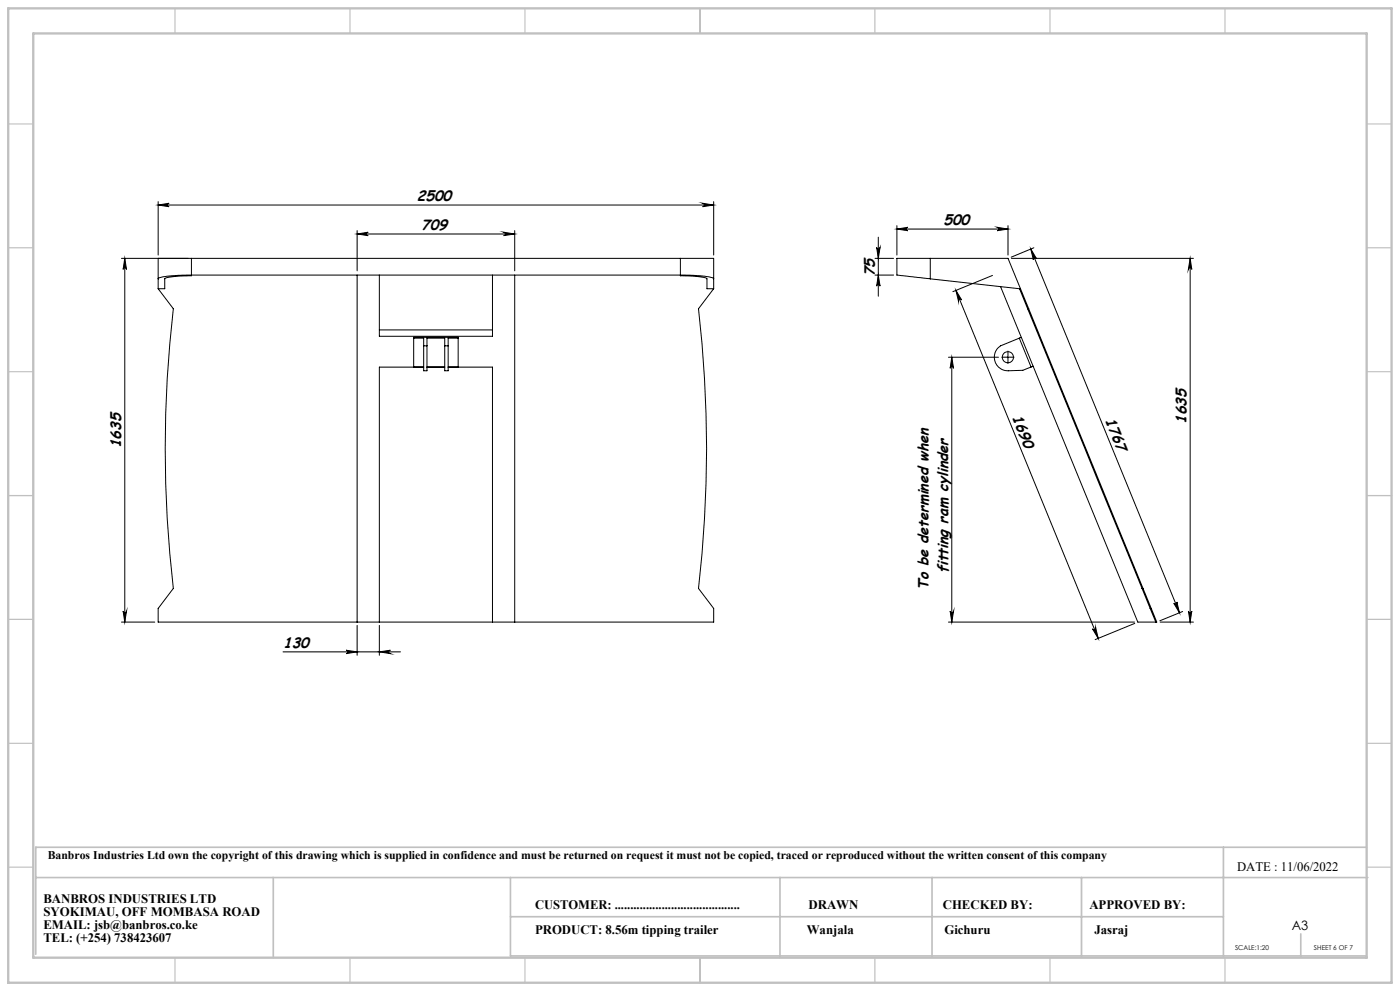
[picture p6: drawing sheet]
<svg xmlns="http://www.w3.org/2000/svg" width="420mm" height="297mm" viewBox="0 0 420 297" stroke-linecap="round" stroke-linejoin="round" font-family="sans-serif">
<g fill="none" stroke="#000" stroke-width=".3">
<path d="M36.4 77.4h20M37.4 77.4l.6 3.3a.51 .51 0 0 0-.6-.5 .51 .51 0 0 0-.5 .5zM37.4 77.4v109M47.4 60.4v16M47.4 61.5h166.7M47.4 61.5l3.3-.6a.51 .51 0 0 0-.4 .5 .51 .51 0 0 0 .4 .5zM57.4 77.4h-10v9.1M57.4 77.4v5.3l-5 .2-2.6 .4-.4 .3v2.9h-2M57.4 77.4h146.7M107.1 70.1l3.4-.5a.51 .51 0 0 0-.5 .5 .51 .51 0 0 0 .5 .5zM107.1 69.1v12.1M107.1 70.1h47.3"/>
<path d="M151.1 69.6l3.3 .5-3.3 .5a.51 .51 0 0 0 .5-.5 .51 .51 0 0 0-.5-.5zM154.4 69.1v12.1M204.1 77.4v5.3l5.6 .2a3.4 3.4 0 0 1 2.4 .7v2.9h2M204.1 77.4h10v9.1M210.8 60.9l3.3 .6-3.3 .4a.51 .51 0 0 0 .5-.5 .51 .51 0 0 0-.5-.5zM214.1 60.4v16M262.5 77.4h5.6M263 74.2a.51 .51 0 0 0 .5 .4 .51 .51 0 0 0 .5-.4l-.5 3.2zM263.5 71.1v17.7M269.1 67.6v8.8M269.1 68.6h33.3M269.1 68.6l3.3-.5a.51 .51 0 0 0-.5 .5 .51 .51 0 0 0 .5 .5z"/>
<path d="M279.1 77.4h-10v5l10 1.2M279.1 77.4h23.3l6.2 15.1M279.1 77.4v6.2M299.1 68.1l3.3 .5-3.3 .5a.51 .51 0 0 0 .5-.5 .51 .51 0 0 0-.5-.5zM302.4 67.6v8.8M303.4 77.4h54.6M309.2 74.6l44.6 109.1M309.2 74.6l1.7 2.9a.5 .5 0 0 0-.6-.3 .5 .5 0 0 0-.3 .7zM310.2 74.3l-6.8 2.8M357 77.4v109M357 77.4l.5 3.3a.51 .51 0 0 0-.5-.5 .51 .51 0 0 0-.5 .5zM47.4 83.6a8 8 0 0 1 4.9-1l3.7-.2h149.6l5.2 .3a5.3 5.3 0 0 1 3.3 .9"/>
<path d="M47.4 86.5l4.6 6a362 362 0 0 0 0 83.9l-4.6 5.9v4.1h166.7v-4.1l-4.6-5.9a362 362 0 0 0 0-83.9l4.6-6M107.1 82.4v104M113.8 82.4v18.4h33.9v-18.4M113.8 98.9h33.9M154.4 82.4v104M262.5 82.4h5.6M263.5 82.4l.5 3.4a.51 .51 0 0 0-.5-.5 .51 .51 0 0 0-.5 .5zM279.1 83.6l26.8 2.9M286.8 87l1.7 2.9a.51 .51 0 0 0-.6-.2 .51 .51 0 0 0-.4 .6zM286.8 87l42.7 104.3M297.7 82.5l-11.8 4.9M300.2 85.9l41.1 100.5h5.7l-1.6-4.1"/>
<path d="M305.9 86.5h.2M305.9 86.5l2.4 6M308.3 92.5l34.3 83.9M308.3 92.5h.3M308.6 92.5l34.3 83.9M124.1 110v-8.9h13.3v8.9M124.1 101.3h3v2.3M127.1 103.6v7.5h1v-7.5M127.1 110h-13.3v76.4M127.1 103.6h1M128.1 110h5.3M128.1 103.6v-2.3h5.3v2.3"/>
<path d="M133.4 103.6v7.5h1v-7.5M133.4 103.6h1M134.4 110h13.3v76.4M137.4 101.3h-3v2.3M284.6 107.1h14.9M285.5 107.1l.6 3.3a.51 .51 0 0 0-.5-.5 .51 .51 0 0 0-.6 .5zM285.5 107.1v79.3M302.2 107.1h.3M302.4 106.9v.3M305.8 101.3l3.5 8.7M306.4 101.1l-6.2 2.5a4.1 4.1 0 0 0-1.7 4.7 4.1 4.1 0 0 0 4 2.8l4.3-.1 2.5-1M310 109.7l-.7 .3"/>
<path d="M342.6 176.4h.3M342.6 176.4l2.5 5.9M342.9 176.4l2.5 5.9M36.4 186.4h10M36.9 183.1a.51 .51 0 0 0 .5 .5 .51 .51 0 0 0 .6-.5l-.6 3.3zM84.9 195.4h35.3M103.8 194.9l3.3 .5-3.3 .5a.51 .51 0 0 0 .5-.5 .51 .51 0 0 0-.5-.5zM107.1 187.4v9M113.8 195.4l3.3-.5a.51 .51 0 0 0-.5 .5 .51 .51 0 0 0 .5 .5zM113.8 187.4v9M284.6 186.4h55.8M285 183.1a.51 .51 0 0 0 .6 .5 .51 .51 0 0 0 .5-.5l-.6 3.3z"/>
<path d="M327.7 188.5a.52 .52 0 0 0 .7 .2 .52 .52 0 0 0 .3-.6l.8 3.2zM340.4 186.8l-11.9 4.9M345.1 182.3h.3M345.1 182.3l1.6 4.1M348.1 186.4h9.9M352.1 180.8a.5 .5 0 0 0 .7 .3 .5 .5 0 0 0 .3-.7l.7 3.3zM354.8 183.3l-6.9 2.8M356.5 183.1a.51 .51 0 0 0 .5 .5 .51 .51 0 0 0 .5-.5l-.5 3.3z"/>
<circle cx="302.4" cy="107.1" r="1.67"/>
</g>
<path d="M302.1 107h-1.5M302.4 106.7v-1.5M302.4 107.4v1.5M302.7 107h1.5" fill="none" stroke="#000" stroke-width=".3" stroke-dasharray="15.2 1.3 1.3 1.3"/>
<g fill="none" stroke="#c0c0c0" stroke-width=".35">
<path d="M52.5 2.5v7.5M105 2.5v7.5M157.5 2.5v7.5M210 2.5v7.5M262.5 2.5v7.5M315 2.5v7.5M367.5 2.5v7.5M2.5 37.1h7.5M410 37.1h7.5M2.5 74.3h7.5M410 74.3h7.5M2.5 111.4h7.5"/>
<path d="M410 111.4h7.5M2.5 148.5h7.5M410 148.5h7.5M2.5 185.6h7.5M410 185.6h7.5M2.5 222.8h7.5M410 222.8h7.5M2.5 259.9h7.5M410 259.9h7.5M52.5 287v7.5M105 287v7.5M157.5 287v7.5"/>
<path d="M210 287v7.5M262.5 287v7.5M315 287v7.5M367.5 287v7.5"/>
</g>
<path d="M367 253.9v32.6M409.9 253.9h-399.2v32.1M10.7 263h399.7M82 263v24M153.1 263v23.5h256.8M153.1 274.7h213.9M234 263v24M279.6 263v23.5M324.4 263v23.5M390.2 279.9v6.9" fill="none" stroke="#c0c0c0" stroke-width=".5"/>
<path d="M2.5 2.5h415v292h-415zM10 10h400v277h-400z" fill="none" stroke="#c0c0c0" stroke-width=".7"/>
<g fill="#000">
<path d="M47.4 61.5l3.3-.6a.51 .51 0 0 0-.4 .5 .51 .51 0 0 0 .4 .5zM210.8 60.9l3.3 .6-3.3 .4a.51 .51 0 0 0 .5-.5 .51 .51 0 0 0-.5-.5zM107.1 70.1l3.4-.5a.51 .51 0 0 0-.5 .5 .51 .51 0 0 0 .5 .5zM151.1 69.6l3.3 .5-3.3 .5a.51 .51 0 0 0 .5-.5 .51 .51 0 0 0-.5-.5z"/>
<path d="M299.1 68.1l3.3 .5-3.3 .5a.51 .51 0 0 0 .5-.5 .51 .51 0 0 0-.5-.5zM269.1 68.6l3.3-.5a.51 .51 0 0 0-.5 .5 .51 .51 0 0 0 .5 .5z"/>
<path d="M37.4 77.4l.6 3.3a.51 .51 0 0 0-.6-.5 .51 .51 0 0 0-.5 .5zM36.9 183.1a.51 .51 0 0 0 .5 .5 .51 .51 0 0 0 .6-.5l-.6 3.3zM357 77.4l.5 3.3a.51 .51 0 0 0-.5-.5 .51 .51 0 0 0-.5 .5zM356.5 183.1a.51 .51 0 0 0 .5 .5 .51 .51 0 0 0 .5-.5l-.5 3.3zM285.5 107.1l.6 3.3a.51 .51 0 0 0-.5-.5 .51 .51 0 0 0-.6 .5zM285 183.1a.51 .51 0 0 0 .6 .5 .51 .51 0 0 0 .5-.5l-.6 3.3z"/>
<path d="M263.5 82.4l.5 3.4a.51 .51 0 0 0-.5-.5 .51 .51 0 0 0-.5 .5zM263 74.2a.51 .51 0 0 0 .5 .4 .51 .51 0 0 0 .5-.4l-.5 3.2z"/>
<path d="M286.8 87l1.7 2.9a.51 .51 0 0 0-.6-.2 .51 .51 0 0 0-.4 .6zM327.7 188.5a.52 .52 0 0 0 .7 .2 .52 .52 0 0 0 .3-.6l.8 3.2z"/>
<path d="M113.8 195.4l3.3-.5a.51 .51 0 0 0-.5 .5 .51 .51 0 0 0 .5 .5zM103.8 194.9l3.3 .5-3.3 .5a.51 .51 0 0 0 .5-.5 .51 .51 0 0 0-.5-.5z"/>
<path d="M352.1 180.8a.5 .5 0 0 0 .7 .3 .5 .5 0 0 0 .3-.7l.7 3.3zM309.2 74.6l1.7 2.9a.5 .5 0 0 0-.6-.3 .5 .5 0 0 0-.3 .7z"/>
</g>
<g font-size="4.4">
<text x="125" y="60.3">2500</text>
<text x="126.3" y="69">709</text>
<text x="283" y="67.5">500</text>
<text x="262.4" y="82.8" transform="rotate(-90 262.4 82.8)">75</text>
<text x="303.5" y="125.1" transform="rotate(68 303.5 125.1)">1690</text>
<text x="331.5" y="126" transform="rotate(68 331.5 126)">1767</text>
<text x="356" y="127.1" transform="rotate(-90 356 127.1)">1635</text>
<text x="36.4" y="134.4" transform="rotate(-90 36.4 134.4)">1635</text>
<text x="284.5" y="171.8" transform="rotate(-90 284.5 171.8)">fitting ram cylinder</text>
<text x="278.6" y="176.8" transform="rotate(-90 278.6 176.8)">To be determined when</text>
<text x="84.9" y="194.3">130</text>
</g>
<g font-size="3.9">
<text x="371.1" y="261">DATE : 11/06/2022</text>
<text x="13" y="270.7">BANBROS INDUSTRIES LTD</text>
<text x="13" y="274.6">SYOKIMAU, OFF MOMBASA ROAD</text>
<text x="160.5" y="272.6">CUSTOMER: ........................................</text>
<text x="242.5" y="272.6">DRAWN</text>
<text x="282.8" y="272.6">CHECKED BY:</text>
<text x="326.8" y="272.6">APPROVED BY:</text>
<text x="13" y="278.4">EMAIL: jsb@banbros.co.ke</text>
<text x="160.5" y="280">PRODUCT: 8.56m tipping trailer</text>
<text x="242.1" y="280">Wanjala</text>
<text x="283.3" y="280">Gichuru</text>
<text x="328.3" y="280">Jasraj</text>
<text x="387.5" y="278.9">A3</text>
<text x="13" y="282.3">TEL: (+254) 738423607</text>
</g>
<text font-size="3.5" x="14.3" y="257.5">Banbros Industries Ltd own the copyright of this drawing which is supplied in confidence and must be returned on request it must not be copied, traced or reproduced without the written consent of this company</text>
<g font-size="2">
<text x="370.5" y="284.7">SCALE:1:20</text>
<text x="394.2" y="284.7">SHEET 6 OF 7</text>
</g>
</svg>
